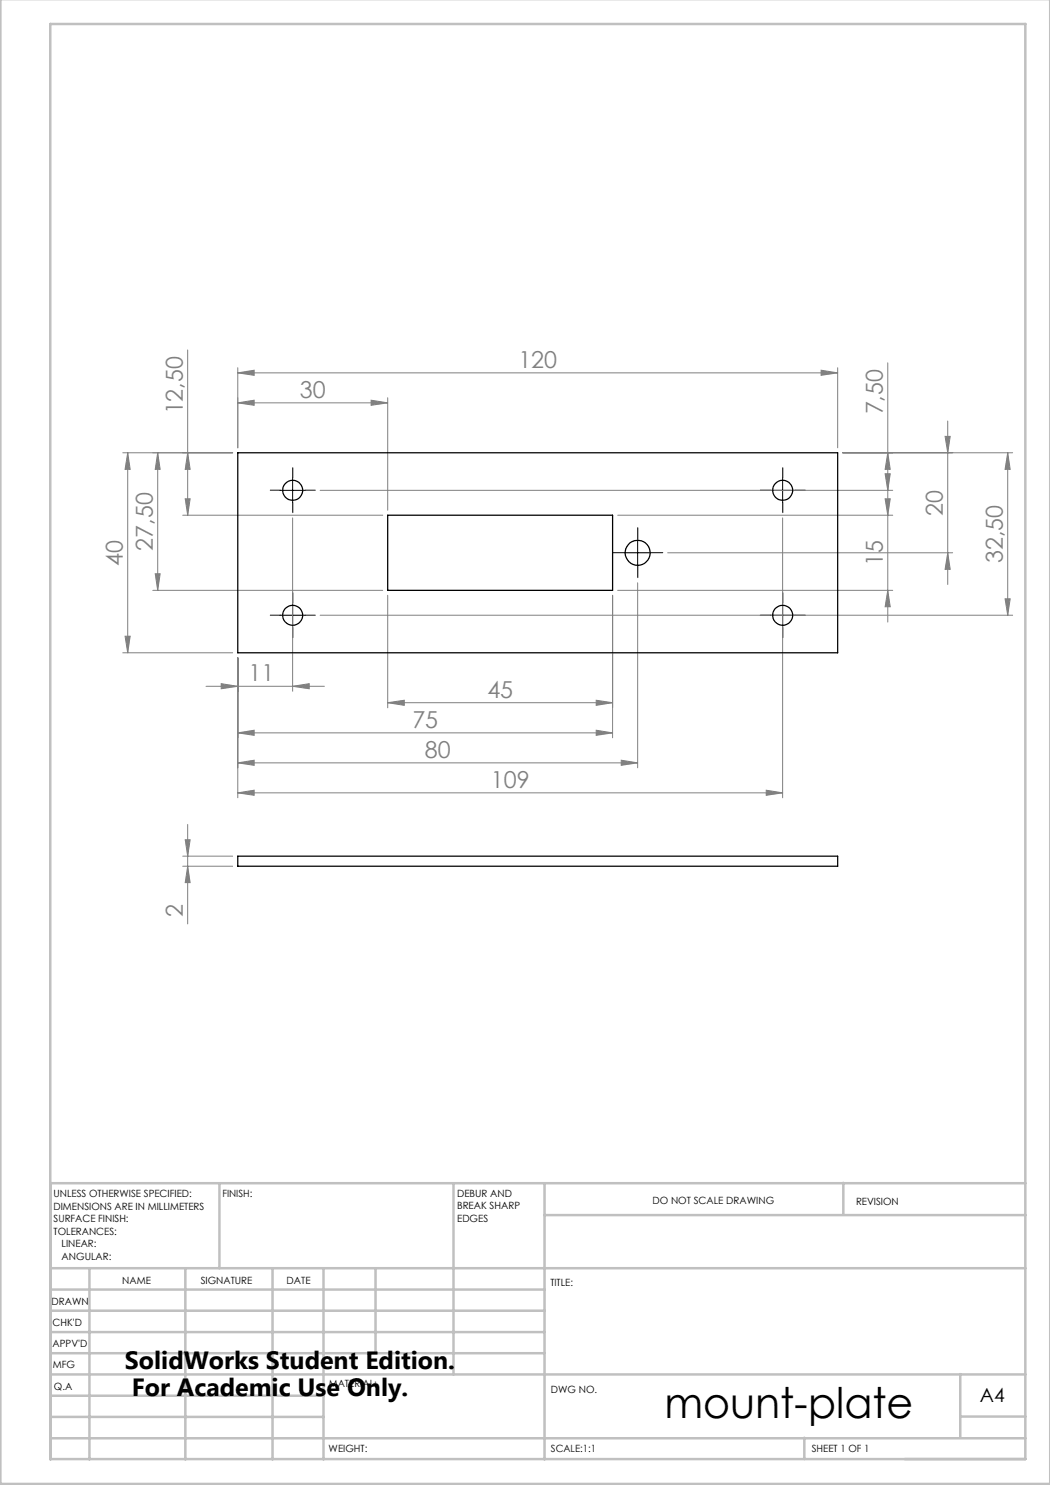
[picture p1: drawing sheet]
<svg xmlns="http://www.w3.org/2000/svg" width="210mm" height="297mm" viewBox="0 0 210 297" stroke-linecap="round" stroke-linejoin="round" font-family="sans-serif">
<g fill="none" stroke="#808080" stroke-width=".2">
<path d="M37.5 70v33M47.6 74.6l3.2-.6v1.1zM47.6 73.6v16M47.6 74.6h119.9M77.5 79.5v22.6M164.2 74l3.3 .6-3.3 .5zM167.5 73.6v16M177.6 72.6v51.8M24.6 90.6h21.9M25.5 90.6v40M25.5 90.6l.5 3.3h-1zM31.5 90.6l.5 3.3h-1z"/>
<path d="M31.5 90.6v27.5M37 99.8h1l-.5 3.2zM37.5 90.6l.5 3.3h-1zM47.6 80.6l3.2-.6v1.1zM47.6 80.6h29.9M64 98.1h114.5M74.2 80l3.3 .6-3.3 .5zM168.5 90.6h34M177 99.8h1l-.4 3.2zM177 94.8h1l-.4 3.3zM177.6 90.6l.4 3.3h-1zM189 87.3h1l-.5 3.3z"/>
<path d="M189.5 84.2v32.7M201.5 90.6v32.4M201.5 90.6l.5 3.3h-1zM30.6 118.1h46M31 114.8h1l-.5 3.3zM36.5 103h40.1M58.5 103.6v34.7M77.5 119.1v22.5M122.5 119.1v28.5M123.5 103h55M123.5 118.1h55M127.5 116.6v37"/>
<path d="M133.5 110.6h57M156.5 103.6v56M177.6 118.1l.4 3.3h-1zM189.5 110.6l.5 3.3h-1zM201 119.8h1l-.5 3.2zM24.6 130.6h21.9M25 127.2h1l-.5 3.4zM41.2 137.3h23.7M44.2 136.7l3.4 .6-3.4 .5zM47.6 131.5v28.1M58.5 137.3l3.3-.6v1.1zM64 123h138.5"/>
<path d="M47.6 146.6l3.2-.6v1.1zM47.6 158.6l3.2-.6v1.1zM47.6 152.6l3.2-.6v1.1zM47.6 146.6h74.9M47.6 158.6h108.9M47.6 152.6h79.9M77.5 140.5l3.4-.5v1.1zM77.5 140.5h45M119.2 140l3.3 .5-3.3 .6zM119.2 146l3.3 .6-3.3 .5zM124.2 152l3.3 .6-3.3 .5zM153.2 158l3.3 .6-3.3 .5z"/>
<path d="M36.5 171.2h10M36.5 173.2h10M37 168h1l-.5 3.2zM37.5 164.9v19.9M37.5 173.2l.5 3.3h-1z"/>
</g>
<g fill="none" stroke="#000" stroke-width=".2" stroke-dasharray="15.2 1.3 1.3 1.3">
<path d="M56.1 98h-2M58.6 95.5v-2M61.1 98h2M154.1 98h-2M156.6 95.5v-2M159.1 98h2M58.6 100.5v2M125.1 110.5h-2.5M127.6 108v-2.5M127.6 113v2.5M130.1 110.5h2.5M156.6 100.5v2"/>
<path d="M56.1 123h-2M58.6 120.5v-2M58.6 125.5v2M61.1 123h2M154.1 123h-2M156.6 120.5v-2M156.6 125.5v2M159.1 123h2"/>
</g>
<path d="M56 98.1h5M58.5 95.6v5M154 98.1h5M156.5 95.6v5M125 110.6h5M127.5 108.1v5M56 123h5M58.5 120.6v5M154 123h5M156.5 120.6v5" fill="none" stroke="#000" stroke-width=".2"/>
<g fill="none" stroke="#c0c0c0" stroke-width=".5">
<path d="M.1 -.1v296.9h209.9v-296.9M10.1 4.8h195v287h-195zM43.9 236.6v17M90.7 236.6v38.3M108.9 236.6v55.3M168.7 236.6v6.3M205.1 236.6h-195v55.3M10.1 253.6h195M10.1 257.9h98.8M17.9 253.6v38.3M37.1 253.6v38.3M54.5 253.6v38.3"/>
<path d="M64.7 253.6v38.3M75.1 253.6v17M108.9 243h96.2M10.1 270.6h98.8M10.1 266.4h98.8M10.1 262.1h98.8M10.1 279.1h54.6M10.1 274.9h195M192.1 274.8v12.7M10.1 287.7h195M10.1 283.4h54.6M160.9 287.5v4.3"/>
<path d="M192.1 283.3h13"/>
</g>
<g fill="#808080">
<path d="M164.2 74l3.3 .6-3.3 .5zM47.6 74.6l3.2-.6v1.1z"/>
<path d="M77.5 140.5l3.4-.5v1.1zM119.2 140l3.3 .5-3.3 .6z"/>
<path d="M74.2 80l3.3 .6-3.3 .5zM47.6 80.6l3.2-.6v1.1zM119.2 146l3.3 .6-3.3 .5zM47.6 146.6l3.2-.6v1.1zM58.5 137.3l3.3-.6v1.1zM44.2 136.7l3.4 .6-3.4 .5zM153.2 158l3.3 .6-3.3 .5zM47.6 158.6l3.2-.6v1.1zM124.2 152l3.3 .6-3.3 .5zM47.6 152.6l3.2-.6v1.1z"/>
<path d="M37 99.8h1l-.5 3.2zM37.5 90.6l.5 3.3h-1zM31 114.8h1l-.5 3.3zM31.5 90.6l.5 3.3h-1zM177 94.8h1l-.4 3.3zM177.6 90.6l.4 3.3h-1zM201 119.8h1l-.5 3.2zM201.5 90.6l.5 3.3h-1zM189.5 110.6l.5 3.3h-1zM189 87.3h1l-.5 3.3z"/>
<path d="M177.6 118.1l.4 3.3h-1zM177 99.8h1l-.4 3.2z"/>
<path d="M25.5 90.6l.5 3.3h-1zM25 127.2h1l-.5 3.4zM37 168h1l-.5 3.2zM37.5 173.2l.5 3.3h-1z"/>
</g>
<g fill="none" stroke="#000" stroke-width=".25">
<path d="M47.6 90.6h119.9v40h-119.9zM77.5 103h45v15.1h-45zM47.6 171.2h119.9v2h-119.9z"/>
<circle cx="58.5" cy="98" r="2"/>
<circle cx="156.5" cy="98.1" r="2"/>
<circle cx="127.5" cy="110.6" r="2.5"/>
<circle cx="58.5" cy="123.1" r="2"/>
<circle cx="156.5" cy="123.1" r="2"/>
</g>
<text font-size="8.5" x="132.9" y="283.5">mount-plate</text>
<g font-size="5">
<text x="25" y="273.7">SolidWorks Student Edition.</text>
<text x="26.4" y="279.2">For Academic Use Only.</text>
</g>
<g font-size="4.7" fill="#808080">
<text x="103.7" y="73.5">120</text>
<text x="36.5" y="82.9" transform="rotate(-90 36.5 82.9)">12,50</text>
<text x="60" y="79.5">30</text>
<text x="176.5" y="82.9" transform="rotate(-90 176.5 82.9)">7,50</text>
<text x="188.5" y="103.1" transform="rotate(-90 188.5 103.1)">20</text>
<text x="24.5" y="113.1" transform="rotate(-90 24.5 113.1)">40</text>
<text x="30.5" y="110.1" transform="rotate(-90 30.5 110.1)">27,50</text>
<text x="176.5" y="113.1" transform="rotate(-90 176.5 113.1)">15</text>
<text x="200.5" y="112.6" transform="rotate(-90 200.5 112.6)">32,50</text>
<text x="49.7" y="136.2">11</text>
<text x="97.5" y="139.5">45</text>
<text x="82.5" y="145.5">75</text>
<text x="85" y="151.5">80</text>
<text x="98.2" y="157.5">109</text>
<text x="36.5" y="183.5" transform="rotate(-90 36.5 183.5)">2</text>
</g>
<text font-size="3.9" x="196" y="280.4">A4</text>
<g font-size="2">
<text x="10.7" y="239.5">UNLESS OTHERWISE SPECIFIED:</text>
<text x="44.5" y="239.5">FINISH:</text>
<text x="91.4" y="239.4">DEBUR AND</text>
<text x="10.7" y="242">DIMENSIONS ARE IN MILLIMETERS</text>
<text x="10.7" y="244.5">SURFACE FINISH:</text>
<text x="91.4" y="241.9">BREAK SHARP</text>
<text x="91.4" y="244.4">EDGES</text>
<text x="130.5" y="240.8">DO NOT SCALE DRAWING</text>
<text x="171.2" y="241">REVISION</text>
<text x="10.7" y="247">TOLERANCES:</text>
<text x="12.3" y="249.5">LINEAR:</text>
<text x="12.3" y="252">ANGULAR:</text>
<text x="24.4" y="256.9">NAME</text>
<text x="40.1" y="256.8">SIGNATURE</text>
<text x="57.3" y="256.8">DATE</text>
<text x="110.1" y="257.1">TITLE:</text>
<text x="10.3" y="260.9">DRAWN</text>
<text x="10.5" y="269.3">APPV'D</text>
<text x="10.5" y="265.2">CHK'D</text>
<text x="10.6" y="273.6">MFG</text>
<text x="10.8" y="278">Q.A</text>
<text x="65.8" y="277.4">MATERIAL:</text>
<text x="110.2" y="278.5">DWG NO.</text>
<text x="65.7" y="290.4">WEIGHT:</text>
<text x="110.2" y="290.5">SCALE:1:1</text>
<text x="162.4" y="290.4">SHEET 1 OF 1</text>
</g>
</svg>
